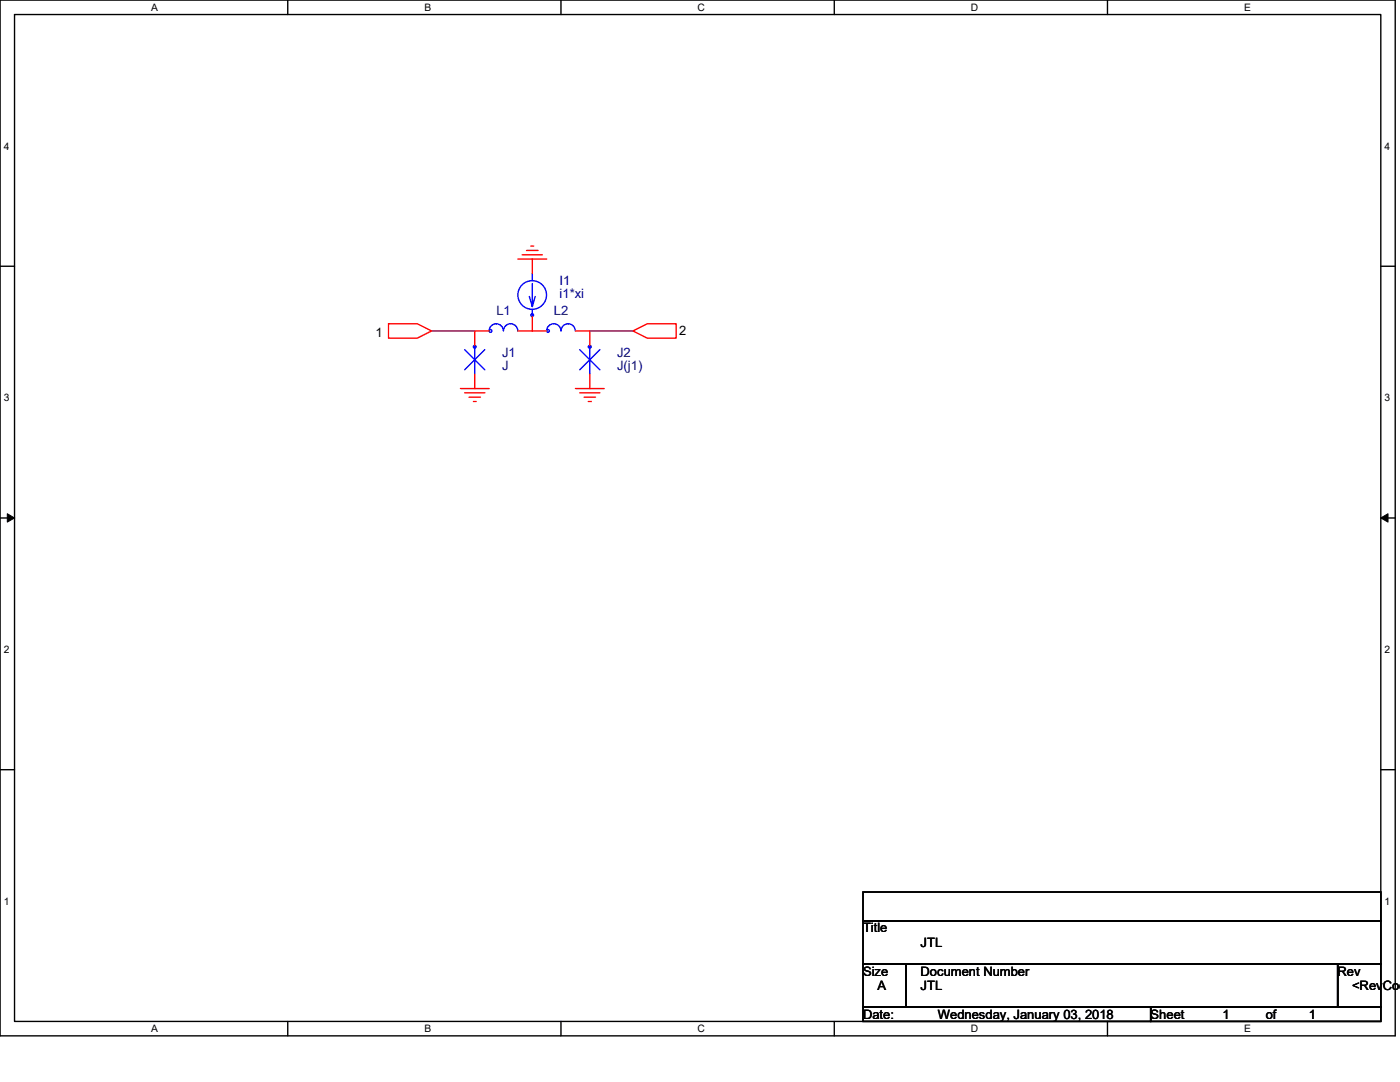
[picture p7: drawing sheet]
<svg xmlns="http://www.w3.org/2000/svg" width="279mm" height="216mm" viewBox="0 0 279 216" stroke-linecap="round" stroke-linejoin="round" font-family="sans-serif">
<path d="M0 0h278.4v206.7h-278.4zM2.9 2.9h272.7v200.9h-272.7z" fill="none" stroke="#000" stroke-width=".28"/>
<g fill="#fff">
<path d="M30.1 .3h1.4v2.3h-1.4z"/>
<path d="M30.1 204.1h1.4v2.3h-1.4z"/>
</g>
<path d="M57.4 0v2.9M57.4 203.8v2.9" fill="none" stroke="#000" stroke-width=".28"/>
<g fill="#fff">
<path d="M84.7 .3h1.4v2.3h-1.4z"/>
<path d="M84.7 204.1h1.4v2.3h-1.4z"/>
</g>
<path d="M112 0v2.9M112 203.8v2.9" fill="none" stroke="#000" stroke-width=".28"/>
<g fill="#fff">
<path d="M139.2 .3h1.5v2.3h-1.5z"/>
<path d="M139.2 204.1h1.5v2.3h-1.5z"/>
</g>
<path d="M166.5 0v2.9M166.5 203.8v2.9" fill="none" stroke="#000" stroke-width=".28"/>
<g fill="#fff">
<path d="M193.8 .3h1.4v2.3h-1.4z"/>
<path d="M193.8 204.1h1.4v2.3h-1.4z"/>
</g>
<path d="M221 0v2.9M221 203.8v2.9" fill="none" stroke="#000" stroke-width=".28"/>
<g fill="#fff">
<path d="M248.3 .3h1.4v2.3h-1.4z"/>
<path d="M248.3 204.1h1.4v2.3h-1.4z"/>
<path d="M.7 28h1.2v2.3h-1.2z"/>
<path d="M276.3 28h1.1v2.3h-1.1z"/>
<path d="M.7 78.2h1.2v2.3h-1.2z"/>
<path d="M276.3 78.2h1.1v2.3h-1.1z"/>
</g>
<path d="M0 53.1h2.9M275.6 53.1h2.8" fill="none" stroke="#000" stroke-width=".28"/>
<g fill="#fff">
<path d="M.7 128.5h1.2v2.2h-1.2z"/>
<path d="M276.3 128.5h1.1v2.2h-1.1z"/>
</g>
<path d="M0 103.4h2.9M275.6 103.4h2.8" fill="none" stroke="#000" stroke-width=".28"/>
<path d="M1.5 102.5l1.4 .9-1.4 .8zM275.6 103.4l1.4-.9v1.7z" fill="#000" stroke="#000" stroke-width=".2"/>
<g fill="#fff">
<path d="M.7 178.7h1.2v2.3h-1.2z"/>
<path d="M276.3 178.7h1.1v2.3h-1.1z"/>
</g>
<path d="M0 153.6h2.9M275.6 153.6h2.8M172.2 178h103.4v5.7h-103.4zM172.2 183.7h103.4v8.6h-103.4zM172.2 192.3h8.6v8.6h-8.6zM180.8 192.3h86.2v8.6h-86.2zM267 192.3h8.6v8.6h-8.6zM172.2 200.9h57.4v2.9h-57.4zM229.6 200.9h46v2.9h-46z" fill="none" stroke="#000" stroke-width=".28"/>
<g fill="none" stroke="#f00" stroke-width=".28">
<path d="M103.4 51.7h5.7M104.2 50.8h4M105.1 50h2.3M105.9 49.1h.6M106.2 51.7v2.9M77.5 64.6h5.8l2.8 1.4-2.8 1.5h-5.8zM91.9 77.5h5.7M92.7 78.4h4.1M93.6 79.2h2.3M94.7 74.7v2.8M97.6 66h-2.9v2.9M103.4 66h2.8"/>
<path d="M106.2 66h2.9M106.2 63.2v2.8M114.8 77.5h5.8M114.8 66h2.9v2.9M115.7 78.4h4M116.6 79.2h2.3M117.7 74.7v2.8M126.3 66l2.9-1.4h5.7v2.9h-5.7zM94.5 80.1h.5M117.4 80.1h.6"/>
</g>
<g fill="none" stroke="#00f" stroke-width=".28">
<path d="M106.2 54.6v1.4M106.2 56.6v4.6l-.6-2M106.8 59.2l-.6 2M92.7 69.8l4.1 4M94.7 68.9v5.8M96.8 69.8l-4.1 4M97.6 66a1.42 1.42 0 0 1 1.5-1.4h-.1a1.42 1.42 0 0 1 1.5 1.4M100.5 66a1.43 1.43 0 0 1 1.4-1.4 1.43 1.43 0 0 1 1.4 1.4M106.2 61.7v1.5M109.1 66a1.43 1.43 0 0 1 1.4-1.4 1.43 1.43 0 0 1 1.5 1.4 1.45 1.45 0 0 1 1.4-1.4 1.42 1.42 0 0 1 1.4 1.4M115.7 69.8l4 4M117.7 68.9v5.8"/>
<path d="M119.7 69.8l-4 4"/>
<circle cx="106.2" cy="58.9" r="2.86"/>
<circle cx="94.7" cy="69.2" r=".28"/>
<circle cx="97.9" cy="66" r=".28"/>
<circle cx="106.2" cy="62.9" r=".28"/>
<circle cx="109.4" cy="66" r=".28"/>
<circle cx="117.7" cy="69.2" r=".28"/>
</g>
<path d="M86.1 66h8.6M117.7 66h8.6" fill="none" stroke="#800040" stroke-width=".28"/>
<g font-size="2.6" fill="#000080">
<text x="111.7" y="56.9">I1</text>
<text x="111.7" y="59.5">i1*xi</text>
<text x="99.1" y="62.9">L1</text>
<text x="110.5" y="62.9">L2</text>
<text x="100.2" y="71.2">J1</text>
<text x="123.2" y="71.2">J2</text>
<text x="100.2" y="73.8">J</text>
<text x="123.2" y="73.8">J(j1)</text>
</g>
<g font-size="2.6">
<text x="75" y="67.2">1</text>
<text x="135.5" y="66.9">2</text>
<text x="172.2" y="186.1">Title</text>
<text x="183.7" y="188.9">JTL</text>
<text x="172.2" y="194.7">Size</text>
<text x="175.1" y="197.5">A</text>
<text x="183.7" y="194.7">Document Number</text>
<text x="183.7" y="197.5">JTL</text>
<text x="267" y="194.7">Rev</text>
<text x="269.8" y="197.5">&lt;RevCod</text>
<text x="172.2" y="203.3">Date:</text>
<text x="187.2" y="203.3">Wednesday, January 03, 2018</text>
<text x="229.6" y="203.3">Sheet</text>
<text x="244" y="203.3">1</text>
<text x="252.6" y="203.3">of</text>
<text x="261.2" y="203.3">1</text>
</g>
<g font-size="2">
<text x="30.2" y="2.2">A</text>
<text x="84.7" y="2.2">B</text>
<text x="139.2" y="2.2">C</text>
<text x="193.8" y="2.2">D</text>
<text x="248.3" y="2.2">E</text>
<text x=".7" y="29.8">4</text>
<text x="276.3" y="29.8">4</text>
<text x=".7" y="80.1">3</text>
<text x="276.3" y="80.1">3</text>
<text x=".7" y="130.3">2</text>
<text x="276.3" y="130.3">2</text>
<text x=".7" y="180.5">1</text>
<text x="276.3" y="180.5">1</text>
<text x="30.2" y="206">A</text>
<text x="84.7" y="206">B</text>
<text x="139.2" y="206">C</text>
<text x="193.8" y="206">D</text>
<text x="248.3" y="206">E</text>
</g>
</svg>
